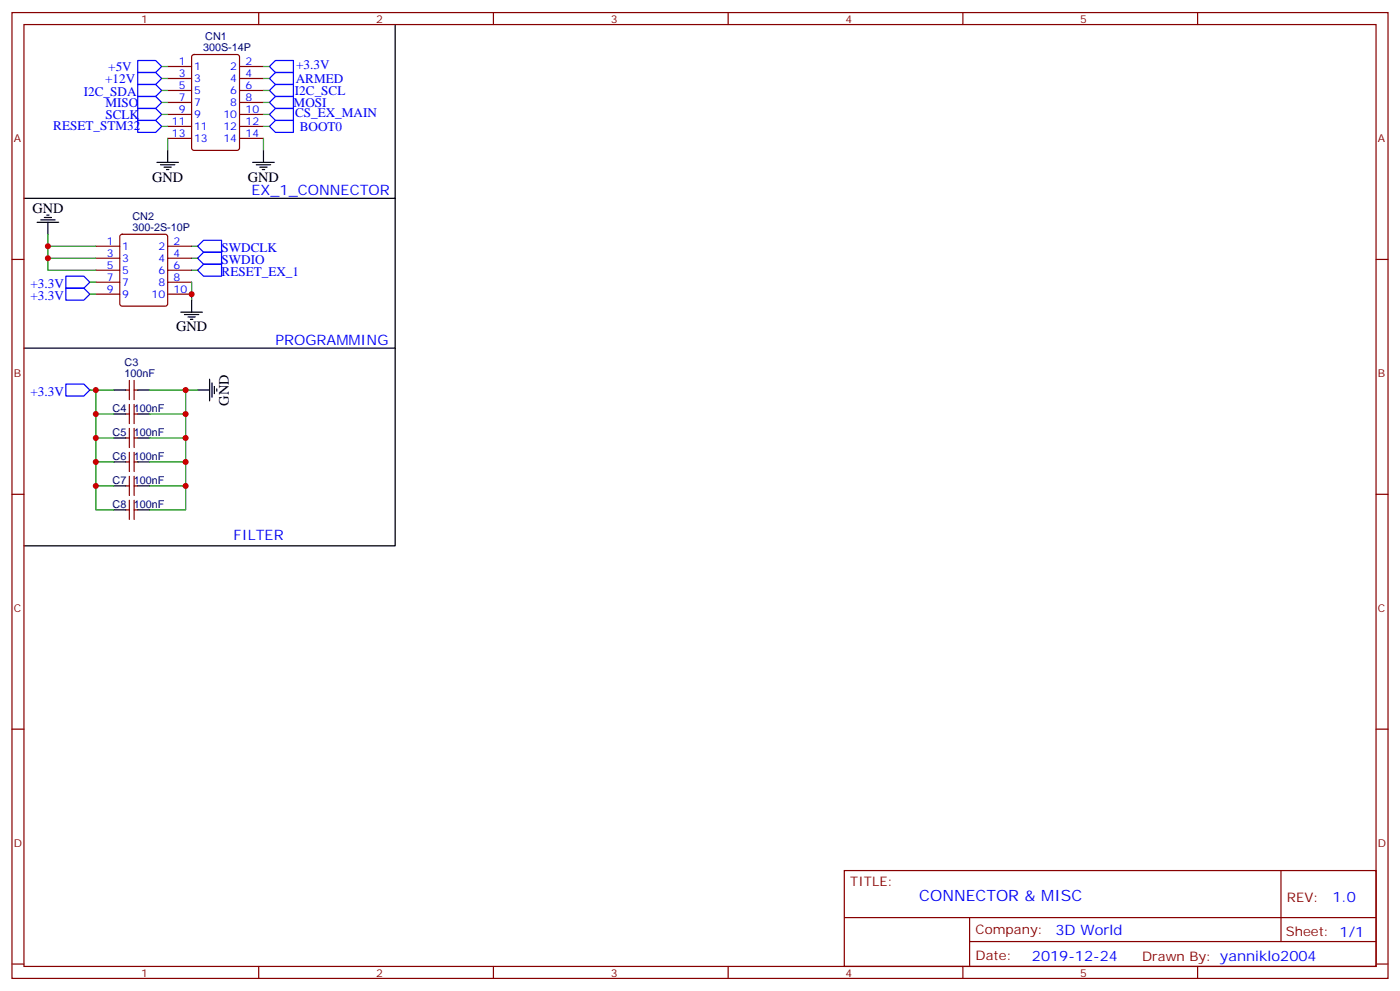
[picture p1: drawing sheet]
<svg xmlns="http://www.w3.org/2000/svg" width="412mm" height="292mm" viewBox="0 0 412 292" stroke-linecap="round" stroke-linejoin="round" font-family="sans-serif">
<g fill="none" stroke="#000" stroke-width=".35">
<path d="M116.4 7.2v51.2h-109.3M46.2 47.8h6.4M47.3 48.5h4.2M48.3 49.2h2.1M49 49.9h.7M49.4 44.3v3.5M74.4 47.8h6.4M75.5 48.5h4.2M76.6 49.2h2.1M77.3 49.9h.7M77.6 44.3v3.5M116.4 58.4v44.1h-109.3"/>
<path d="M10.9 65.4h6.4M12 64.7h4.2M13.1 64h2.1M13.8 63.3h.7M14.1 65.4v3.6M53.3 91.9h6.3M54.3 92.6h4.3M55.4 93.3h2.1M56.1 94h.7M56.4 88.4v3.5M33.5 114.8h3.5M40.6 114.8h3.5"/>
<path d="M58.2 114.8h3.5M61.7 111.7v6.3M62.4 112.7v4.2M63.1 113.8v2.1M63.9 114.5v.7M116.4 102.5v58.2h-109.3M33.5 121.9h3.5M33.5 128.9h3.5M33.5 136h3.5M40.6 121.9h3.5M40.6 128.9h3.5M40.6 136h3.5"/>
<path d="M33.5 143.1h3.5M33.5 150.1h3.5M40.6 143.1h3.5M40.6 150.1h3.5"/>
</g>
<g fill="none" stroke="#870000" stroke-width=".35">
<path d="M3.5 3.7h405.4v284.3h-405.4zM7.1 7.2h398.2v277.3h-398.2zM49.4 19.6h7M56.7 16.3l.4-.2h12.7l.7 .4 .1 27.1-.5 .6-13 .1-.6-.5-.1-27zM70.6 19.6h7M76.2 3.7v3.5M145.3 3.7v3.5M214.5 3.7v3.5M283.6 3.7v3.5M352.8 3.7v3.5M49.4 23.1h7M49.4 26.6h7"/>
<path d="M49.4 30.2h7M49.4 33.7h7M49.4 37.2h7M70.6 23.1h7M70.6 26.6h7M70.6 30.2h7M70.6 33.7h7M70.6 37.2h7M49.4 40.7h7M70.6 40.7h7M3.5 76.4h3.6M28.2 72.5h7.1"/>
<path d="M28.2 76h7.1M28.2 79.6h7.1M35.5 69.2l.5-.2h12.7l.6 .4 .1 20-.5 .7h-12.9l-.7-.4v-20zM49.4 72.5h7M49.4 76h7M49.4 79.6h7M405.3 76.4h3.6M28.2 83.1h7.1M28.2 86.6h7.1M49.4 83.1h7M49.4 86.6h7M37 114.8h1.1"/>
<path d="M38.1 112v5.7M38.1 119.1v5.6M39.5 112v5.7M39.5 119.1v5.6M39.5 114.8h1.1M37 121.9h1.1M37 128.9h1.1M37 136h1.1M38.1 126.1v5.7M38.1 133.2v5.6M39.5 126.1v5.7M39.5 133.2v5.6"/>
<path d="M39.5 121.9h1.1M39.5 128.9h1.1M39.5 136h1.1M3.5 145.5h3.6M37 143.1h1.1M37 150.1h1.1M38.1 140.2v5.7M38.1 147.3v5.6M39.5 140.2v5.7M39.5 147.3v5.6M39.5 143.1h1.1M39.5 150.1h1.1"/>
<path d="M405.3 145.5h3.6M3.5 214.7h3.6M405.3 214.7h3.6M248.7 256.3h156.6v28.2h-156.6zM377.3 256.3v20.9M248.7 270.1h156.5M285.6 277.2h119.6M285.6 270.1v14.2M3.5 283.8h3.6M76.2 284.5v3.5M145.3 284.5v3.5M214.5 284.5v3.5"/>
<path d="M283.6 284.5v3.5M352.8 284.5v3.5M405.3 283.8h3.6"/>
</g>
<g fill="none" stroke="#00f" stroke-width=".35">
<path d="M40.6 17.8h5.3l1.7 1.8-1.7 1.7h-5.3zM79.4 19.6l1.7-1.8h5.3v3.5h-5.3zM40.6 21.3h5.3l1.7 1.8-1.7 1.8h-5.3zM40.6 24.9h5.3l1.7 1.7-1.7 1.8h-5.3zM40.6 28.4h5.3l1.7 1.8-1.7 1.7h-5.3zM40.6 31.9h5.3l1.7 1.8-1.7 1.8h-5.3zM40.6 35.5h5.3l1.7 1.7-1.7 1.8h-5.3zM81.1 35.5h5.3v3.5h-5.3l-1.7-1.8zM81.1 31.9h5.3v3.6h-5.3l-1.7-1.8zM81.1 28.4h5.3v3.5h-5.3l-1.7-1.7zM81.1 24.9h5.3v3.5h-5.3l-1.7-1.8zM81.1 21.3h5.3v3.6h-5.3l-1.7-1.8z"/>
<path d="M58.2 76l1.8-1.7h5.3v3.5h-5.3zM58.2 72.5l1.8-1.8h5.3v3.6h-5.3zM58.2 79.6l1.8-1.8h5.3v3.5h-5.3zM19.4 84.8h5.3l1.8 1.8-1.8 1.8h-5.3zM19.4 81.3h5.3l1.8 1.8-1.8 1.7h-5.3zM19.4 113.1h5.3l1.8 1.7-1.8 1.8h-5.3z"/>
</g>
<g fill="none" stroke="#008700" stroke-width=".35">
<path d="M47.6 19.6h1.8M77.6 19.6h1.8M47.6 23.1h1.8M47.6 26.6h1.8M47.6 30.2h1.8M47.6 33.7h1.8M47.6 37.2h1.8M77.6 23.1h1.8M77.6 26.6h1.8M77.6 30.2h1.8M77.6 33.7h1.8M77.6 37.2h1.8"/>
<path d="M49.4 40.7v3.6M77.6 40.7v3.6M14.1 69v3.5h14.1M14.1 72.5v3.5h14.1M14.1 76v3.6h14.1M56.4 76h1.8M56.4 72.5h1.8M56.4 79.6h1.8M26.5 83.1h1.7M26.5 86.6h1.7M56.4 83.1v5.3M26.5 114.8h7"/>
<path d="M28.2 114.8v7.1h5.3M44.1 114.8h14.1M54.7 114.8v7.1h-10.6M28.2 121.9v7h5.3M28.2 128.9v7.1h5.3M28.2 136v7.1h5.3M54.7 121.9v7h-10.6M54.7 128.9v7.1h-10.6M54.7 136v7.1h-10.6M28.2 143.1v7h5.3M54.7 143.1v7h-10.6"/>
</g>
<g fill="#c00">
<circle cx="28.2" cy="143.1" r=".88"/>
<circle cx="28.2" cy="128.9" r=".88"/>
<circle cx="28.2" cy="114.8" r=".88"/>
<circle cx="54.7" cy="136" r=".88"/>
<circle cx="54.7" cy="121.9" r=".88"/>
<circle cx="14.1" cy="72.5" r=".88"/>
<circle cx="14.1" cy="76" r=".88"/>
<circle cx="54.7" cy="114.8" r=".88"/>
<circle cx="54.7" cy="128.9" r=".88"/>
<circle cx="54.7" cy="143.1" r=".88"/>
<circle cx="28.2" cy="121.9" r=".88"/>
<circle cx="28.2" cy="136" r=".88"/>
<circle cx="56.4" cy="86.6" r=".88"/>
</g>
<text font-size="4.6" fill="#00f" x="270.8" y="265.3">CONNECTOR &amp; MISC</text>
<g font-size="4.2">
<text x="44.8" y="53.4">GND</text>
<text x="73" y="53.4">GND</text>
<text x="9.5" y="62.7">GND</text>
<text x="51.9" y="97.5">GND</text>
<text x="67.4" y="119.4" transform="rotate(-90 67.4 119.4)">GND</text>
</g>
<g font-size="4.2" fill="#00f">
<text x="74.1" y="57.4">EX_1_CONNECTOR</text>
<text x="81.1" y="101.5">PROGRAMMING</text>
<text x="68.8" y="158.9">FILTER</text>
<text x="392.5" y="265.6">1.0</text>
<text x="310.9" y="275.1">3D World</text>
<text x="304" y="282.9">2019-12-24</text>
</g>
<g font-size="3.9" fill="#00f">
<text x="31.9" y="20.8">+5V</text>
<text x="87.3" y="20.4">+3.3V</text>
<text x="24.7" y="28.2">I2C_SDA</text>
<text x="31" y="24.4">+12V</text>
<text x="86.9" y="27.9">I2C_SCL</text>
<text x="87.1" y="24.4">ARMED</text>
<text x="31" y="31.4">MISO</text>
<text x="31" y="34.9">SCLK</text>
<text x="86.5" y="31.5">MOSI</text>
<text x="86.9" y="34.5">CS_EX_MAIN</text>
<text x="15.7" y="38.3">RESET_STM32</text>
<text x="88.3" y="38.5">BOOT0</text>
<text x="65.3" y="77.8">SWDIO</text>
<text x="65.3" y="74.3">SWDCLK</text>
<text x="65.3" y="81.3">RESET_EX_1</text>
<text x="9" y="88.3">+3.3V</text>
<text x="9" y="84.8">+3.3V</text>
<text x="9" y="116.5">+3.3V</text>
</g>
<g font-size="3.9" fill="#800">
<text x="250.5" y="260.9">TITLE:</text>
<text x="379.1" y="265.6">REV:</text>
<text x="287.4" y="275.1">Company:</text>
<text x="378.7" y="275.7">Sheet: 1/1</text>
<text x="287.4" y="282.8">Date:</text>
<text x="336.4" y="282.8">Drawn By: yanniklo2004</text>
</g>
<g font-size="3.2" fill="#800">
<text x="41.6" y="6.7">1</text>
<text x="110.8" y="6.7">2</text>
<text x="179.9" y="6.7">3</text>
<text x="249.1" y="6.7">4</text>
<text x="318.2" y="6.7">5</text>
<text x="4.1" y="41.8">A</text>
<text x="405.9" y="41.8">A</text>
<text x="4.1" y="110.9">B</text>
<text x="405.9" y="110.9">B</text>
<text x="4.1" y="180.1">C</text>
<text x="405.9" y="180.1">C</text>
<text x="4.1" y="249.2">D</text>
<text x="405.9" y="249.2">D</text>
<text x="41.6" y="287.5">1</text>
<text x="110.8" y="287.5">2</text>
<text x="179.9" y="287.5">3</text>
<text x="249.1" y="287.5">4</text>
<text x="318.2" y="287.5">5</text>
</g>
<g font-size="3.2" fill="#000080">
<text x="60.5" y="11.9">CN1</text>
<text x="59.8" y="15">300S-14P</text>
<text x="39" y="64.7">CN2</text>
<text x="39" y="67.9">300-2S-10P</text>
<text x="36.7" y="107.8">C3</text>
<text x="36.7" y="110.9">100nF</text>
<text x="33.2" y="121.3">C4</text>
<text x="39.4" y="121.3">100nF</text>
<text x="33.2" y="128.3">C5</text>
<text x="39.4" y="128.3">100nF</text>
<text x="33.2" y="135.4">C6</text>
<text x="39.4" y="135.4">100nF</text>
<text x="33.2" y="142.4">C7</text>
<text x="39.4" y="142.4">100nF</text>
<text x="33.2" y="149.5">C8</text>
<text x="39.4" y="149.5">100nF</text>
</g>
<g font-size="3.2" fill="#00f">
<text x="52.7" y="19.2">1</text>
<text x="52.7" y="22.8">3</text>
<text x="57.1" y="20.6">1</text>
<text x="67.8" y="20.6">2</text>
<text x="72.3" y="19.2">2</text>
<text x="72.3" y="22.8">4</text>
<text x="52.7" y="26.3">5</text>
<text x="52.7" y="29.8">7</text>
<text x="57.1" y="24.2">3</text>
<text x="57.1" y="27.7">5</text>
<text x="67.8" y="24.2">4</text>
<text x="67.8" y="27.7">6</text>
<text x="72.3" y="26.3">6</text>
<text x="72.3" y="29.8">8</text>
<text x="52.7" y="33.3">9</text>
<text x="57.1" y="31.2">7</text>
<text x="57.1" y="34.7">9</text>
<text x="65.8" y="34.7">10</text>
<text x="67.8" y="31.2">8</text>
<text x="72.3" y="33.3">10</text>
<text x="50.6" y="36.9">11</text>
<text x="50.6" y="40.4">13</text>
<text x="57.1" y="38.3">11</text>
<text x="57.1" y="41.8">13</text>
<text x="65.8" y="38.3">12</text>
<text x="65.8" y="41.8">14</text>
<text x="72.3" y="36.9">12</text>
<text x="72.3" y="40.4">14</text>
<text x="31.5" y="72.1">1</text>
<text x="31.5" y="75.7">3</text>
<text x="36" y="73.6">1</text>
<text x="36" y="77.1">3</text>
<text x="46.7" y="73.6">2</text>
<text x="46.7" y="77.1">4</text>
<text x="51.2" y="72.1">2</text>
<text x="51.2" y="75.7">4</text>
<text x="31.5" y="79.2">5</text>
<text x="31.5" y="82.7">7</text>
<text x="36" y="80.6">5</text>
<text x="46.7" y="80.6">6</text>
<text x="51.2" y="79.2">6</text>
<text x="51.2" y="82.7">8</text>
<text x="31.5" y="86.3">9</text>
<text x="36" y="84.1">7</text>
<text x="36" y="87.7">9</text>
<text x="44.7" y="87.7">10</text>
<text x="46.7" y="84.1">8</text>
<text x="51.2" y="86.3">10</text>
</g>
</svg>
